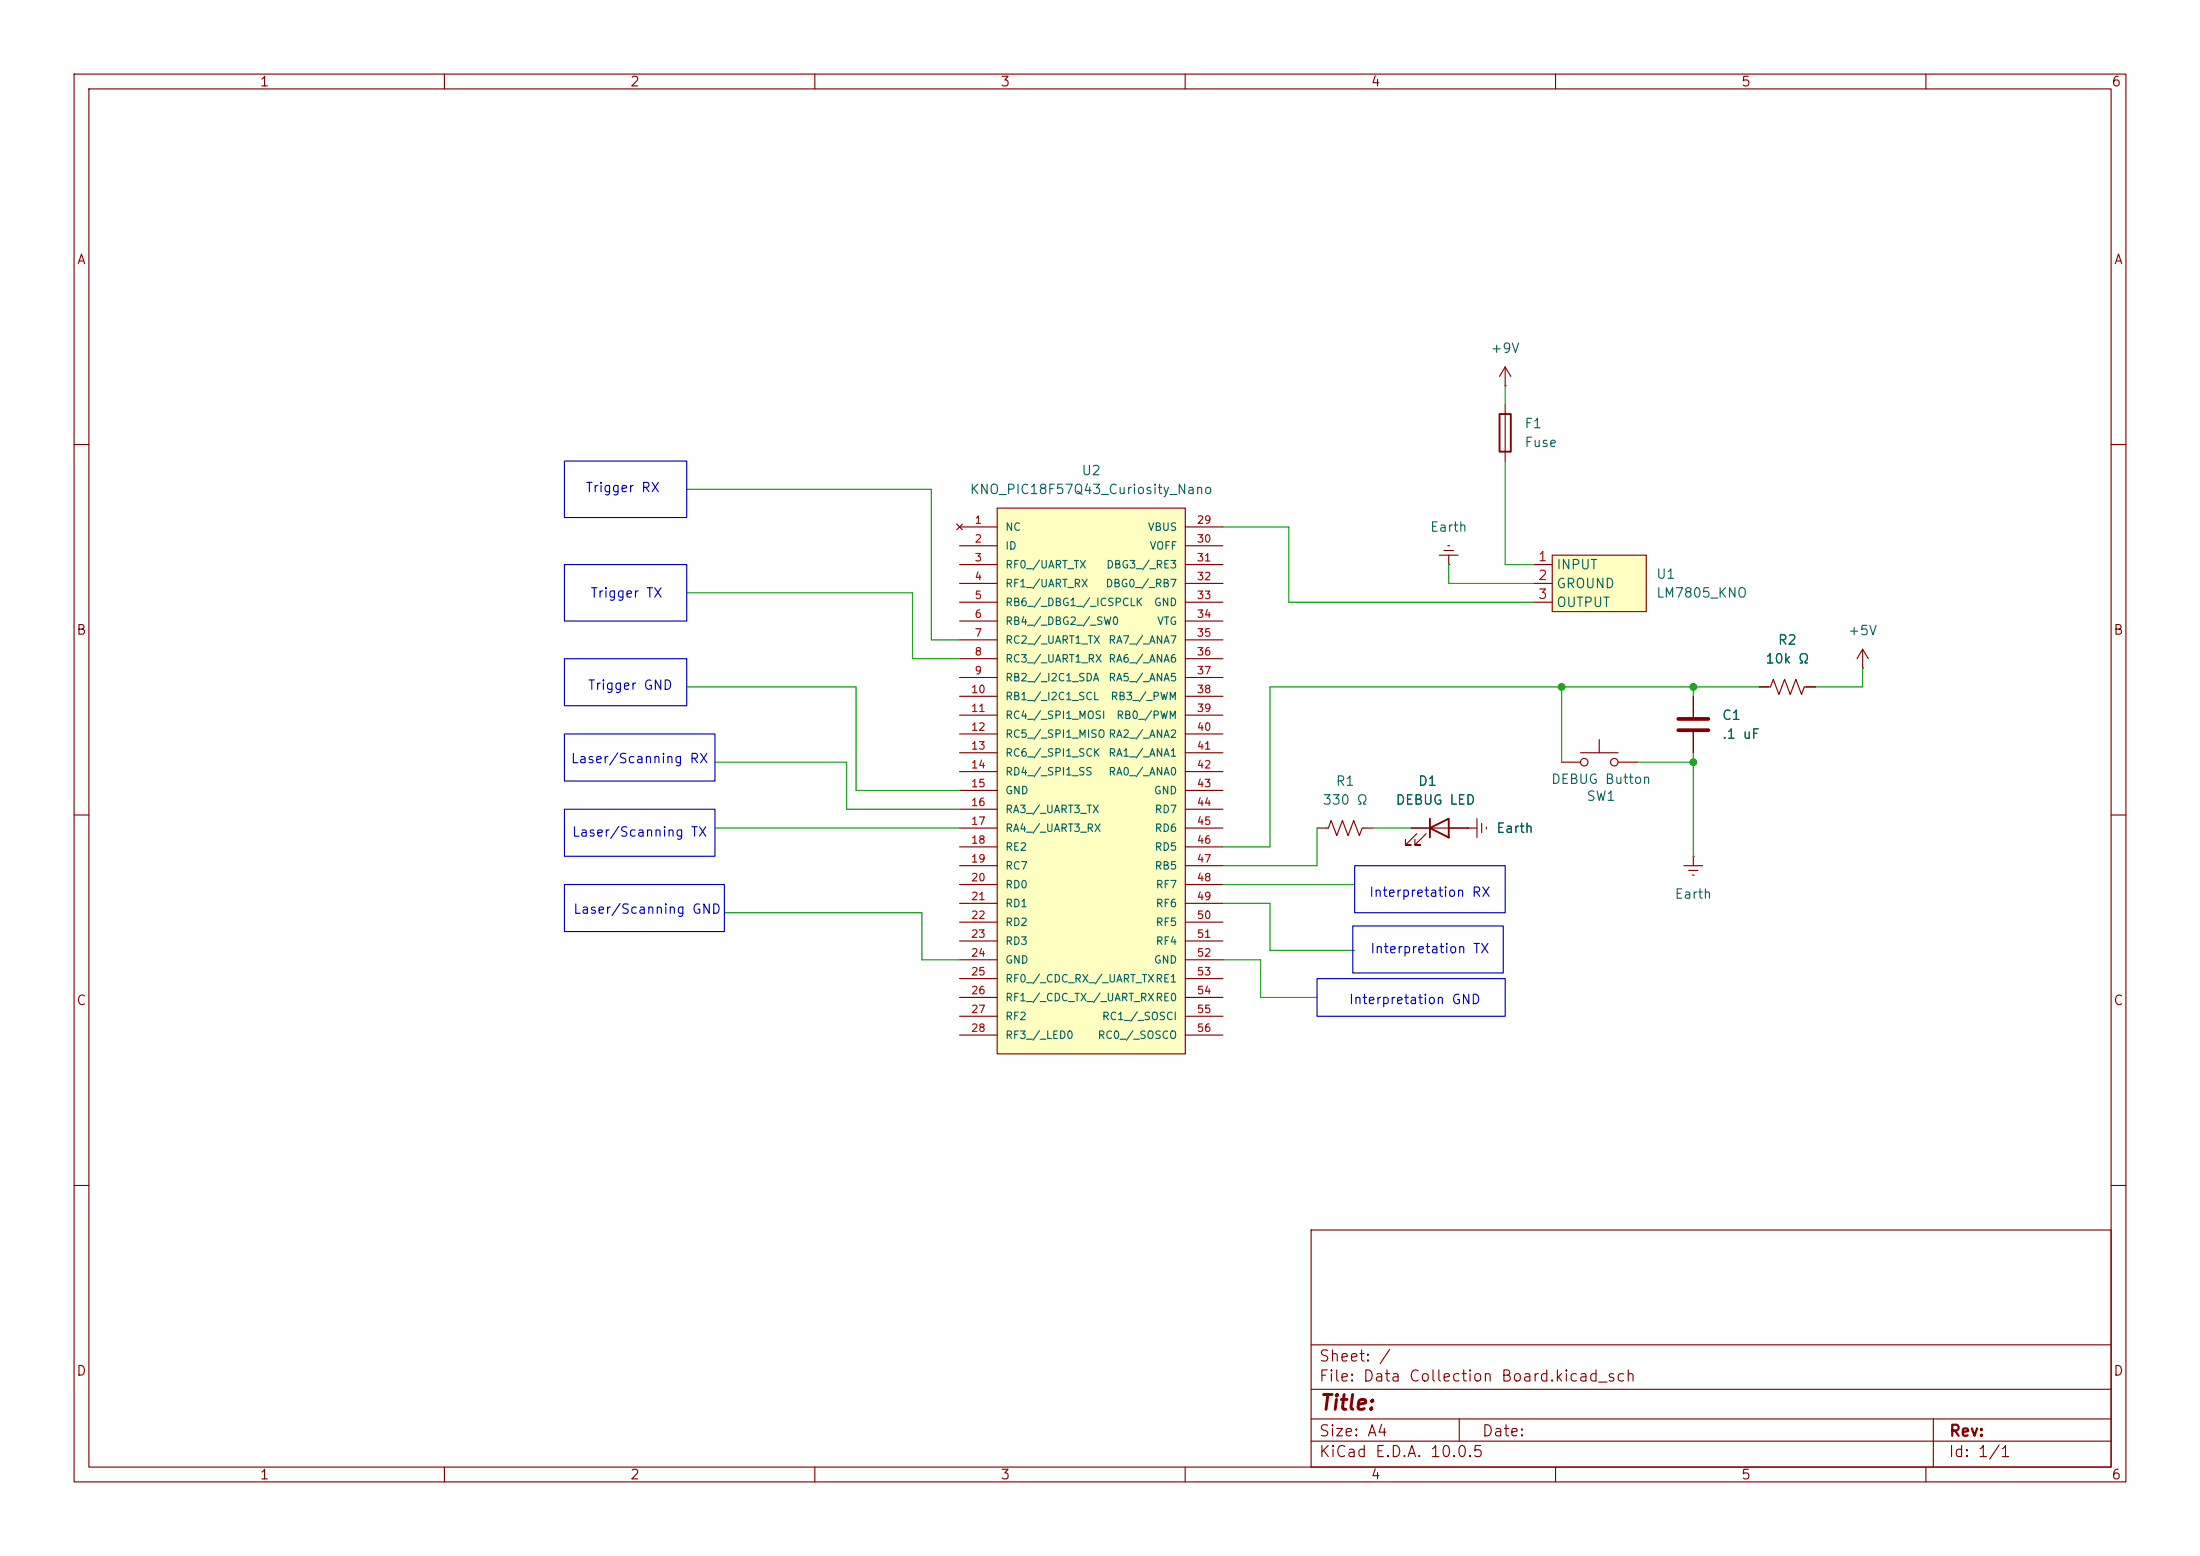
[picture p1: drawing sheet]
<svg xmlns="http://www.w3.org/2000/svg" width="297mm" height="210mm" viewBox="0 0 297 210" stroke-linecap="round" stroke-linejoin="round" font-family="sans-serif">
<g fill="none" stroke="#840000" stroke-width=".15">
<path d="M10 10h277v190h-277zM12 12h273v186h-273zM60 10v2M110 10v2M160 10v2M210 10v2M260 10v2M10 60h2M285 60h2M10 110h2M285 110h2M10 160h2"/>
<path d="M177 166h108v32h-108zM285 160h2M60 198v2M110 198v2M160 198v2M177 194.5h108M177 191.5h108M177 187.5h108M177 181.5h108M197 191.5v3M210 198v2M260 198v2"/>
<path d="M261 191.5v6.5"/>
</g>
<path d="M209.5 74.9h12.7v7.7h-12.7z" fill="#ffffc2"/>
<g fill="none" stroke="#840000" stroke-width=".15">
<path d="M203.2 54.6v7.6M207 76.2h2.5M207 78.7h2.5M209.5 74.9h12.7v7.7h-12.7zM207 81.3h2.5M215.9 99.8v1.8M228.6 94v2.8M228.6 98.8v2.8M251.5 90.2h.1M251.5 87.6l-.8 1.3M251.5 87.6l.7 1.3M251.5 87.6v2.6"/>
<path d="M190.5 111.8h8.9M191.3 112.5l-1.6 1.5h.8h-.8v-.7M192.5 112.5l-1.5 1.5h.8h-.8v-.7M198.1 111.8h.1M199.4 110.5v2.5M200 111.1v1.3M200.7 111.6v.3M210.8 102.9h2.6M213.4 101.6h5M218.4 102.9h2.6M227.3 116.8h2.6M228 117.5h1.2"/>
<path d="M228.5 118.1h.2M228.6 115.6h.1M228.6 115.6v1.2"/>
<circle cx="213.9" cy="102.9" r=".51"/>
<circle cx="217.9" cy="102.9" r=".51"/>
</g>
<path d="M202.4 55.9h1.6v5.1h-1.6zM193 111.8l2.6-1.3v2.5zM193 110.5v2.5" fill="none" stroke="#840000" stroke-width=".25"/>
<path d="M226.6 97h4M226.6 98.6h4" fill="none" stroke="#840000" stroke-width=".51"/>
<path d="M134.6 68.6h25.4v73.6h-25.4z" fill="#ffffc2"/>
<g fill="none" stroke="#840000" stroke-width=".15">
<path d="M203.2 52.1h.1M203.2 49.5l-.8 1.3M203.2 49.5l.8 1.3M203.2 49.5v2.6M129.2 70.7l.7 .8M129.5 71.1h5.1M129.5 73.7h5.1M129.5 76.2h5.1M129.5 78.7h5.1M129.9 70.7l-.7 .8M134.6 68.6h25.4v73.6h-25.4zM160 71.1h5.1"/>
<path d="M160 73.7h5.1M160 76.2h5.1M160 78.7h5.1M194.3 74.9h2.5M194.9 74.3h1.3M195.5 73.7h.2M195.6 76.2h.1M195.6 74.9v1.3M129.5 81.3h5.1M129.5 83.8h5.1M129.5 86.4h5.1M129.5 88.9h5.1"/>
<path d="M129.5 91.4h5.1M129.5 94h5.1M129.5 96.5h5.1M129.5 99.1h5.1M160 81.3h5.1M160 83.8h5.1M160 86.4h5.1M160 88.9h5.1M160 91.4h5.1M160 94h5.1M160 96.5h5.1M160 99.1h5.1"/>
<path d="M228.6 94v2.8M228.6 98.8v2.8M237.5 92.7h1.5l.4-1 .8 2 .7-2 .8 2 .7-2 .8 2 .4-1h1.5M129.5 101.6h5.1M129.5 104.1h5.1M129.5 106.7h5.1M129.5 109.2h5.1M129.5 111.8h5.1M129.5 114.3h5.1M129.5 116.8h5.1M129.5 119.4h5.1M160 101.6h5.1"/>
<path d="M160 104.1h5.1M160 106.7h5.1M160 109.2h5.1M160 111.8h5.1M160 114.3h5.1M160 116.8h5.1M160 119.4h5.1M177.8 111.8h1.5l.4-1.1 .8 2.1 .7-2.1 .8 2.1 .8-2.1 .7 2.1 .4-1h1.5M190.5 111.8h2.5M195.6 111.8h2.5M198.1 111.8h.1M129.5 121.9h5.1"/>
<path d="M129.5 124.5h5.1M129.5 127h5.1M129.5 129.5h5.1M129.5 132.1h5.1M129.5 134.6h5.1M129.5 137.2h5.1M129.5 139.7h5.1M160 121.9h5.1M160 124.5h5.1M160 127h5.1M160 129.5h5.1M160 132.1h5.1"/>
<path d="M160 134.6h5.1M160 137.2h5.1M160 139.7h5.1"/>
</g>
<g fill="none" stroke="#009600" stroke-width=".15">
<path d="M203.2 52.1v2.5M92.7 66h33v20.4h3.8M165.1 71.1h8.9v10.2h33M195.6 76.2v2.5h11.4M203.2 62.2v14h3.8M92.7 92.7h22.9v14h13.9M92.7 80h30.5v8.9h6.3M210.8 92.7v10.2M228.6 92.7v1.3M237.5 92.7h-66.1v21.6h-6.3M251.5 90.2v2.5h-6.4M96.5 102.9h17.8v6.3h15.2"/>
<path d="M96.5 111.8h33M165.1 119.4h17.8M177.8 111.8v5h-12.7M185.4 111.8h5.1M221 102.9h7.6M228.6 101.6v14M97.8 123.2h26.7v6.3h5M165.1 129.5h5.1v5.1h7.6M165.1 121.9h6.3v6.4h11.5"/>
</g>
<path d="M76.2 76.2h16.5v7.6h-16.5zM76.2 62.2h16.5v7.7h-16.5zM76.2 88.9h16.5v6.4h-16.5zM76.2 99.1h20.3v6.3h-20.3zM76.2 109.2h20.3v6.4h-20.3zM76.2 119.4h21.6v6.3h-21.6zM182.9 116.8h20.3v6.4h-20.3zM177.8 132.1h25.4v5.1h-25.4zM182.6 125h20.3v6.3h-20.3z" fill="none" stroke="#0000c2" stroke-width=".15"/>
<g fill="#009600" stroke="#009600" stroke-width=".14">
<circle cx="228.6" cy="92.7" r=".46"/>
<circle cx="210.8" cy="92.7" r=".46"/>
<circle cx="228.6" cy="102.9" r=".46"/>
</g>
<text font-size="2" fill="#840000" x="178" y="190.8">Title:</text>
<g font-size="1.5" fill="#840000">
<text x="178" y="184.1">Sheet: /</text>
<text x="178" y="186.8">File: Data Collection Board.kicad_sch</text>
<text x="178" y="197">KiCad E.D.A. 10.0.5</text>
<text x="178" y="194.2">Size: A4</text>
<text x="200" y="194.2">Date:</text>
<text x="263" y="197">Id: 1/1</text>
<text x="263" y="194.2">Rev:</text>
</g>
<g font-size="1.3" fill="#840000">
<text x="35" y="12">1</text>
<text x="85" y="12">2</text>
<text x="135" y="12">3</text>
<text x="185" y="12">4</text>
<text x="235" y="12">5</text>
<text x="285" y="12">6</text>
<text x="10.3" y="36">A</text>
<text x="285.3" y="36">A</text>
<text x="10.2" y="86">B</text>
<text x="285.2" y="86">B</text>
<text x="10.2" y="136">C</text>
<text x="285.2" y="136">C</text>
<text x="10.2" y="186">D</text>
<text x="285.2" y="186">D</text>
<text x="35" y="200">1</text>
<text x="85" y="200">2</text>
<text x="135" y="200">3</text>
<text x="185" y="200">4</text>
<text x="235" y="200">5</text>
<text x="285" y="200">6</text>
</g>
<g font-size="1.3" fill="#006464">
<text x="201.1" y="48">+9V</text>
<text x="205.7" y="58.1">F1</text>
<text x="145.9" y="64.5">U2</text>
<text x="205.7" y="60.7">Fuse</text>
<text x="130.8" y="67">KNO_PIC18F57Q43_Curiosity_Nano</text>
<text x="193" y="72.1">Earth</text>
<text x="210" y="77.2">INPUT</text>
<text x="210" y="79.7">GROUND</text>
<text x="210" y="82.2">OUTPUT</text>
<text x="223.5" y="78.4">U1</text>
<text x="223.5" y="81">LM7805_KNO</text>
<text x="238.2" y="89.9">10k Ω</text>
<text x="239.9" y="87.3">R2</text>
<text x="249.4" y="86.1">+5V</text>
<text x="232.4" y="97.5">C1</text>
<text x="232.4" y="100">.1 uF</text>
<text x="180.2" y="106.4">R1</text>
<text x="191.4" y="106.4">D1</text>
<text x="209.3" y="106.1">DEBUG Button</text>
<text x="178.5" y="108.9">330 Ω</text>
<text x="188.3" y="108.9">DEBUG LED</text>
<text x="201.9" y="112.7">Earth</text>
<text x="214.1" y="108.4">SW1</text>
<text x="226" y="121.6">Earth</text>
</g>
<g font-size="1.3" fill="#0000c2">
<text x="79" y="66.8">Trigger RX</text>
<text x="79.6" y="81">Trigger TX</text>
<text x="79.3" y="93.4">Trigger GND</text>
<text x="77" y="103.3">Laser/Scanning RX</text>
<text x="77.1" y="113.2">Laser/Scanning TX</text>
<text x="77.3" y="123.6">Laser/Scanning GND</text>
<text x="184.7" y="121.4">Interpretation RX</text>
<text x="184.9" y="129">Interpretation TX</text>
<text x="182" y="135.8">Interpretation GND</text>
</g>
<g font-size="1.3" fill="#a90000">
<text x="207.5" y="76.1">1</text>
<text x="207.5" y="78.6">2</text>
<text x="207.5" y="81.1">3</text>
</g>
<g font-size="1" fill="#a90000">
<text x="131.5" y="70.9">1</text>
<text x="161.5" y="70.9">29</text>
<text x="131.5" y="73.5">2</text>
<text x="131.5" y="76">3</text>
<text x="161.5" y="73.5">30</text>
<text x="161.5" y="76">31</text>
<text x="131.5" y="78.6">4</text>
<text x="131.5" y="81.1">5</text>
<text x="131.5" y="83.6">6</text>
<text x="161.5" y="78.6">32</text>
<text x="161.5" y="81.1">33</text>
<text x="161.5" y="83.6">34</text>
<text x="131.5" y="86.2">7</text>
<text x="131.5" y="88.7">8</text>
<text x="161.5" y="86.2">35</text>
<text x="161.5" y="88.7">36</text>
<text x="131" y="93.8">10</text>
<text x="131.5" y="91.3">9</text>
<text x="161.5" y="91.3">37</text>
<text x="161.5" y="93.8">38</text>
<text x="131" y="96.3">11</text>
<text x="131" y="98.9">12</text>
<text x="131" y="101.4">13</text>
<text x="161.5" y="96.3">39</text>
<text x="161.5" y="98.9">40</text>
<text x="161.5" y="101.4">41</text>
<text x="131" y="104">14</text>
<text x="131" y="106.5">15</text>
<text x="161.5" y="104">42</text>
<text x="161.5" y="106.5">43</text>
<text x="131" y="109">16</text>
<text x="131" y="111.6">17</text>
<text x="161.5" y="109">44</text>
<text x="161.5" y="111.6">45</text>
<text x="131" y="114.1">18</text>
<text x="131" y="116.7">19</text>
<text x="131" y="119.2">20</text>
<text x="161.5" y="114.1">46</text>
<text x="161.5" y="116.7">47</text>
<text x="161.5" y="119.2">48</text>
<text x="131" y="121.7">21</text>
<text x="131" y="124.3">22</text>
<text x="161.5" y="121.7">49</text>
<text x="161.5" y="124.3">50</text>
<text x="131" y="126.8">23</text>
<text x="131" y="129.4">24</text>
<text x="131" y="131.9">25</text>
<text x="161.5" y="126.8">51</text>
<text x="161.5" y="129.4">52</text>
<text x="161.5" y="131.9">53</text>
<text x="131" y="134.4">26</text>
<text x="131" y="137">27</text>
<text x="161.5" y="134.4">54</text>
<text x="161.5" y="137">55</text>
<text x="131" y="139.5">28</text>
<text x="161.5" y="139.5">56</text>
</g>
<g font-size="1" fill="#006464">
<text x="135.6" y="71.9">NC</text>
<text x="154.9" y="71.9">VBUS</text>
<text x="135.6" y="74.4">ID</text>
<text x="135.6" y="77">RF0_/UART_TX</text>
<text x="149.3" y="77">DBG3_/_RE3</text>
<text x="155.1" y="74.4">VOFF</text>
<text x="135.6" y="79.5">RF1_/UART_RX</text>
<text x="135.6" y="82">RB6_/_DBG1_/_ICSPCLK</text>
<text x="149.2" y="79.5">DBG0_/_RB7</text>
<text x="155.7" y="82">GND</text>
<text x="135.6" y="84.6">RB4_/_DBG2_/_SW0</text>
<text x="135.6" y="87.1">RC2_/_UART1_TX</text>
<text x="135.6" y="89.7">RC3_/_UART1_RX RA6_/_ANA6</text>
<text x="149.6" y="87.1">RA7_/_ANA7</text>
<text x="156.1" y="84.6">VTG</text>
<text x="135.6" y="92.2">RB2_/_I2C1_SDA</text>
<text x="135.6" y="94.7">RB1_/_I2C1_SCL</text>
<text x="149.6" y="92.2">RA5_/_ANA5</text>
<text x="149.9" y="94.7">RB3_/_PWM</text>
<text x="135.6" y="97.3">RC4_/_SPI1_MOSI</text>
<text x="135.6" y="99.8">RC5_/_SPI1_MISO RA2_/_ANA2</text>
<text x="150.6" y="97.3">RB0_/PWM</text>
<text x="135.6" y="102.4">RC6_/_SPI1_SCK</text>
<text x="135.6" y="104.9">RD4_/_SPI1_SS</text>
<text x="135.6" y="107.4">GND</text>
<text x="149.6" y="102.4">RA1_/_ANA1</text>
<text x="149.6" y="104.9">RA0_/_ANA0</text>
<text x="155.7" y="107.4">GND</text>
<text x="135.6" y="110">RA3_/_UART3_TX</text>
<text x="135.6" y="112.5">RA4_/_UART3_RX</text>
<text x="155.8" y="110">RD7</text>
<text x="155.8" y="112.5">RD6</text>
<text x="135.6" y="115.1">RE2</text>
<text x="135.6" y="117.6">RC7</text>
<text x="155.8" y="115.1">RD5</text>
<text x="155.8" y="117.6">RB5</text>
<text x="135.6" y="120.1">RD0</text>
<text x="135.6" y="122.7">RD1</text>
<text x="135.6" y="125.2">RD2</text>
<text x="155.9" y="120.1">RF7</text>
<text x="155.9" y="122.7">RF6</text>
<text x="155.9" y="125.2">RF5</text>
<text x="135.6" y="127.8">RD3</text>
<text x="135.6" y="130.3">GND</text>
<text x="155.7" y="130.3">GND</text>
<text x="155.9" y="127.8">RF4</text>
<text x="135.6" y="132.8">RF0_/_CDC_RX_/_UART_TXRE1</text>
<text x="135.6" y="135.4">RF1_/_CDC_TX_/_UART_RXRE0</text>
<text x="135.6" y="137.9">RF2</text>
<text x="148.7" y="137.9">RC1_/_SOSCI</text>
<text x="135.6" y="140.5">RF3_/_LED0</text>
<text x="148.1" y="140.5">RC0_/_SOSCO</text>
</g>
</svg>
